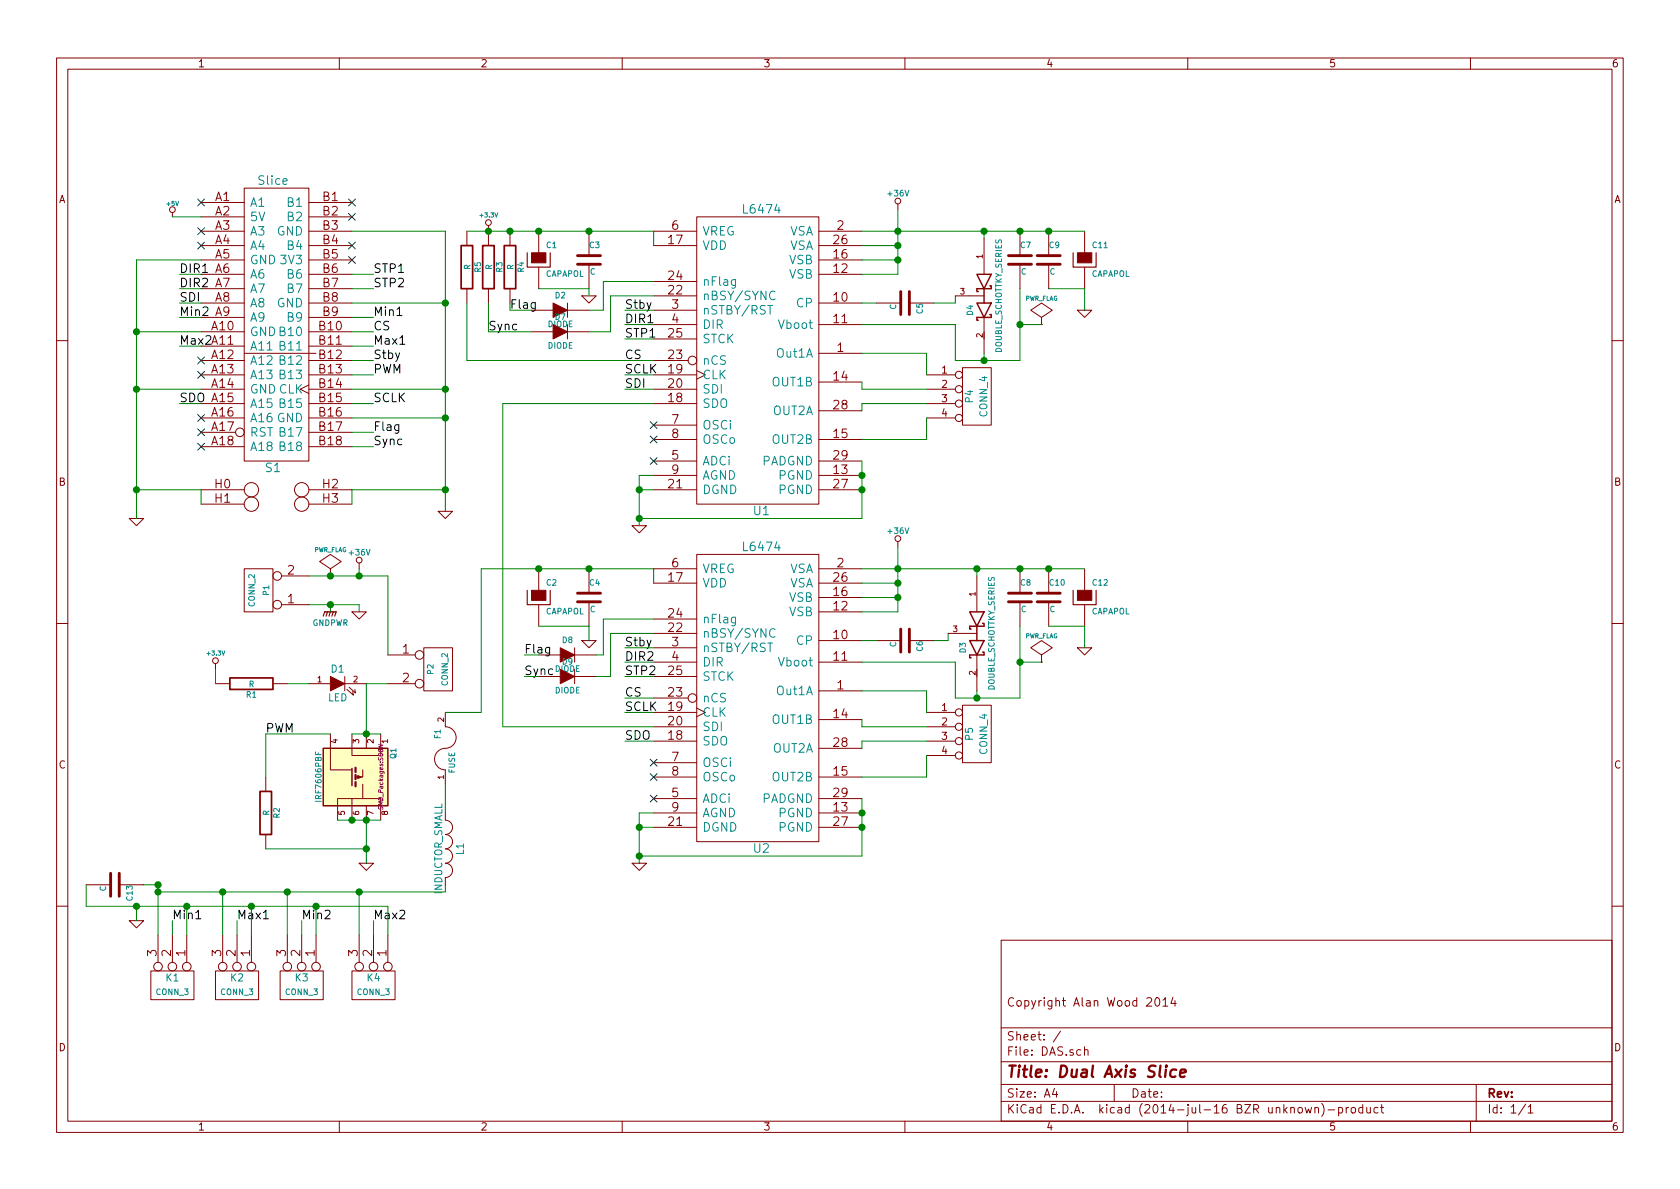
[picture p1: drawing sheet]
EESchema Schematic File Version 2
LIBS:power
LIBS:device
LIBS:transistors
LIBS:conn
LIBS:linear
LIBS:regul
LIBS:74xx
LIBS:cmos4000
LIBS:adc-dac
LIBS:memory
LIBS:xilinx
LIBS:special
LIBS:microcontrollers
LIBS:dsp
LIBS:microchip
LIBS:analog_switches
LIBS:motorola
LIBS:texas
LIBS:intel
LIBS:audio
LIBS:interface
LIBS:digital-audio
LIBS:philips
LIBS:display
LIBS:cypress
LIBS:siliconi
LIBS:opto
LIBS:atmel
LIBS:contrib
LIBS:valves
LIBS:folknology
LIBS:DAS-cache
EELAYER 24 0
EELAYER END
$Descr A4 11693 8268
encoding utf-8
Sheet 1 1
Title "Dual Axis Slice"
Date ""
Rev ""
Comp ""
Comment1 "Copyright Alan Wood 2014"
Comment2 ""
Comment3 ""
Comment4 ""
$EndDescr
$Comp
L L6474 U1
U 1 1
P 5300 2550
F 0 "U1" H 5300 1550 60  0000 C CNN
F 1 "L6474" H 5300 3650 60  0000 C CNN
F 2 "Folknology:HTSSOP28" H 5300 2550 60  0001 C CNN
F 3 "" H 5300 2550 60  0000 C CNN
	1    5300 2550
	1    0    0    -1  
$EndComp
$Comp
L L6474 U2
U 1 1
P 5300 4900
F 0 "U2" H 5300 3900 60  0000 C CNN
F 1 "L6474" H 5300 6000 60  0000 C CNN
F 2 "Folknology:HTSSOP28" H 5300 4900 60  0001 C CNN
F 3 "" H 5300 4900 60  0000 C CNN
	1    5300 4900
	1    0    0    -1  
$EndComp
$Comp
L Slice S1
U 1 1
P 1900 2450
F 0 "S1" H 1900 1650 60  0000 C CNN
F 1 "Slice" H 1900 3650 60  0000 C CNN
F 2 "Folknology:SLICE-Board" H 1900 2450 60  0001 C CNN
F 3 "" H 1900 2450 60  0000 C CNN
	1    1900 2450
	1    0    0    -1  
$EndComp
Text Label 4350 2250 0    60   ~ 0
DIR1
Text Label 4350 2350 0    60   ~ 0
STP1
Text Label 4350 2500 0    60   ~ 0
CS
Text Label 4350 2600 0    60   ~ 0
SCLK
Text Label 4350 2700 0    60   ~ 0
SDI
Text Label 4350 4600 0    60   ~ 0
DIR2
Text Label 4350 4700 0    60   ~ 0
STP2
Text Label 4350 4850 0    60   ~ 0
CS
Text Label 4350 4950 0    60   ~ 0
SCLK
$Comp
L GND #PWR01
U 1 1
P 4450 3650
F 0 "#PWR01" H 4450 3650 30  0001 C CNN
F 1 "GND" H 4450 3580 30  0001 C CNN
F 2 "" H 4450 3650 60  0000 C CNN
F 3 "" H 4450 3650 60  0000 C CNN
	1    4450 3650
	1    0    0    -1  
$EndComp
$Comp
L GND #PWR02
U 1 1
P 4450 6000
F 0 "#PWR02" H 4450 6000 30  0001 C CNN
F 1 "GND" H 4450 5930 30  0001 C CNN
F 2 "" H 4450 6000 60  0000 C CNN
F 3 "" H 4450 6000 60  0000 C CNN
	1    4450 6000
	1    0    0    -1  
$EndComp
$Comp
L CONN_4 P4
U 1 1
P 6800 2750
F 0 "P4" V 6750 2750 50  0000 C CNN
F 1 "CONN_4" V 6850 2750 50  0000 C CNN
F 2 "Pin_Headers:Pin_Header_Angled_1x04" H 6800 2750 60  0001 C CNN
F 3 "" H 6800 2750 60  0000 C CNN
	1    6800 2750
	1    0    0    -1  
$EndComp
$Comp
L CONN_4 P5
U 1 1
P 6800 5100
F 0 "P5" V 6750 5100 50  0000 C CNN
F 1 "CONN_4" V 6850 5100 50  0000 C CNN
F 2 "Pin_Headers:Pin_Header_Angled_1x04" H 6800 5100 60  0001 C CNN
F 3 "" H 6800 5100 60  0000 C CNN
	1    6800 5100
	1    0    0    -1  
$EndComp
$Comp
L +36V #PWR03
U 1 1
P 6250 1450
F 0 "#PWR03" H 6250 1420 30  0001 C CNN
F 1 "+36V" H 6250 1560 40  0000 C CNN
F 2 "" H 6250 1450 60  0000 C CNN
F 3 "" H 6250 1450 60  0000 C CNN
	1    6250 1450
	1    0    0    -1  
$EndComp
$Comp
L +36V #PWR04
U 1 1
P 6250 3800
F 0 "#PWR04" H 6250 3770 30  0001 C CNN
F 1 "+36V" H 6250 3910 40  0000 C CNN
F 2 "" H 6250 3800 60  0000 C CNN
F 3 "" H 6250 3800 60  0000 C CNN
	1    6250 3800
	1    0    0    -1  
$EndComp
Text Label 4350 5150 0    60   ~ 0
SDO
$Comp
L C C9
U 1 1
P 7300 1800
F 0 "C9" H 7300 1900 40  0000 L CNN
F 1 "C" H 7306 1715 40  0000 L CNN
F 2 "Capacitors_SMD:c_0603" H 7338 1650 30  0001 C CNN
F 3 "" H 7300 1800 60  0000 C CNN
	1    7300 1800
	1    0    0    -1  
$EndComp
$Comp
L C C10
U 1 1
P 7300 4150
F 0 "C10" H 7300 4250 40  0000 L CNN
F 1 "C" H 7306 4065 40  0000 L CNN
F 2 "Capacitors_SMD:c_0603" H 7338 4000 30  0001 C CNN
F 3 "" H 7300 4150 60  0000 C CNN
	1    7300 4150
	1    0    0    -1  
$EndComp
$Comp
L C C7
U 1 1
P 7100 1800
F 0 "C7" H 7100 1900 40  0000 L CNN
F 1 "C" H 7106 1715 40  0000 L CNN
F 2 "Capacitors_SMD:c_0603" H 7138 1650 30  0001 C CNN
F 3 "" H 7100 1800 60  0000 C CNN
	1    7100 1800
	1    0    0    -1  
$EndComp
$Comp
L C C3
U 1 1
P 4100 1800
F 0 "C3" H 4100 1900 40  0000 L CNN
F 1 "C" H 4106 1715 40  0000 L CNN
F 2 "Capacitors_SMD:c_0603" H 4138 1650 30  0001 C CNN
F 3 "" H 4100 1800 60  0000 C CNN
	1    4100 1800
	1    0    0    -1  
$EndComp
$Comp
L C C8
U 1 1
P 7100 4150
F 0 "C8" H 7100 4250 40  0000 L CNN
F 1 "C" H 7106 4065 40  0000 L CNN
F 2 "Capacitors_SMD:c_0603" H 7138 4000 30  0001 C CNN
F 3 "" H 7100 4150 60  0000 C CNN
	1    7100 4150
	1    0    0    -1  
$EndComp
$Comp
L C C6
U 1 1
P 6300 4450
F 0 "C6" H 6300 4550 40  0000 L CNN
F 1 "C" H 6306 4365 40  0000 L CNN
F 2 "Capacitors_SMD:c_0603" H 6338 4300 30  0001 C CNN
F 3 "" H 6300 4450 60  0000 C CNN
	1    6300 4450
	0    1    1    0   
$EndComp
$Comp
L C C5
U 1 1
P 6300 2100
F 0 "C5" H 6300 2200 40  0000 L CNN
F 1 "C" H 6306 2015 40  0000 L CNN
F 2 "Capacitors_SMD:c_0603" H 6338 1950 30  0001 C CNN
F 3 "" H 6300 2100 60  0000 C CNN
	1    6300 2100
	0    1    1    0   
$EndComp
$Comp
L C C4
U 1 1
P 4100 4150
F 0 "C4" H 4100 4250 40  0000 L CNN
F 1 "C" H 4106 4065 40  0000 L CNN
F 2 "Capacitors_SMD:c_0603" H 4138 4000 30  0001 C CNN
F 3 "" H 4100 4150 60  0000 C CNN
	1    4100 4150
	1    0    0    -1  
$EndComp
$Comp
L CAPAPOL C11
U 1 1
P 7550 1800
F 0 "C11" H 7600 1900 40  0000 L CNN
F 1 "CAPAPOL" H 7600 1700 40  0000 L CNN
F 2 "Capacitors_SMD:c_elec_5x5.8" H 7650 1650 30  0001 C CNN
F 3 "" H 7550 1800 300 0000 C CNN
	1    7550 1800
	1    0    0    -1  
$EndComp
$Comp
L CAPAPOL C12
U 1 1
P 7550 4150
F 0 "C12" H 7600 4250 40  0000 L CNN
F 1 "CAPAPOL" H 7600 4050 40  0000 L CNN
F 2 "Capacitors_SMD:c_elec_5x5.8" H 7650 4000 30  0001 C CNN
F 3 "" H 7550 4150 300 0000 C CNN
	1    7550 4150
	1    0    0    -1  
$EndComp
$Comp
L GND #PWR05
U 1 1
P 7550 2150
F 0 "#PWR05" H 7550 2150 30  0001 C CNN
F 1 "GND" H 7550 2080 30  0001 C CNN
F 2 "" H 7550 2150 60  0000 C CNN
F 3 "" H 7550 2150 60  0000 C CNN
	1    7550 2150
	1    0    0    -1  
$EndComp
$Comp
L GND #PWR06
U 1 1
P 4100 2050
F 0 "#PWR06" H 4100 2050 30  0001 C CNN
F 1 "GND" H 4100 1980 30  0001 C CNN
F 2 "" H 4100 2050 60  0000 C CNN
F 3 "" H 4100 2050 60  0000 C CNN
	1    4100 2050
	1    0    0    -1  
$EndComp
$Comp
L GND #PWR07
U 1 1
P 7550 4500
F 0 "#PWR07" H 7550 4500 30  0001 C CNN
F 1 "GND" H 7550 4430 30  0001 C CNN
F 2 "" H 7550 4500 60  0000 C CNN
F 3 "" H 7550 4500 60  0000 C CNN
	1    7550 4500
	1    0    0    -1  
$EndComp
$Comp
L GND #PWR08
U 1 1
P 4100 4450
F 0 "#PWR08" H 4100 4450 30  0001 C CNN
F 1 "GND" H 4100 4380 30  0001 C CNN
F 2 "" H 4100 4450 60  0000 C CNN
F 3 "" H 4100 4450 60  0000 C CNN
	1    4100 4450
	1    0    0    -1  
$EndComp
$Comp
L CONN_2 P1
U 1 1
P 1800 4100
F 0 "P1" V 1750 4100 40  0000 C CNN
F 1 "CONN_2" V 1850 4100 40  0000 C CNN
F 2 "Sockets_WAGO734:WAGO_734_2pin_Straight" H 1800 4100 60  0001 C CNN
F 3 "" H 1800 4100 60  0000 C CNN
	1    1800 4100
	-1   0    0    1   
$EndComp
$Comp
L PWR_FLAG #FLG09
U 1 1
P 2300 4000
F 0 "#FLG09" H 2300 4095 30  0001 C CNN
F 1 "PWR_FLAG" H 2300 4180 30  0000 C CNN
F 2 "" H 2300 4000 60  0000 C CNN
F 3 "" H 2300 4000 60  0000 C CNN
	1    2300 4000
	1    0    0    -1  
$EndComp
$Comp
L GNDPWR #PWR010
U 1 1
P 2300 4250
F 0 "#PWR010" H 2300 4300 40  0001 C CNN
F 1 "GNDPWR" H 2300 4170 40  0000 C CNN
F 2 "" H 2300 4250 60  0000 C CNN
F 3 "" H 2300 4250 60  0000 C CNN
	1    2300 4250
	1    0    0    -1  
$EndComp
$Comp
L GND #PWR011
U 1 1
P 2500 4250
F 0 "#PWR011" H 2500 4250 30  0001 C CNN
F 1 "GND" H 2500 4180 30  0001 C CNN
F 2 "" H 2500 4250 60  0000 C CNN
F 3 "" H 2500 4250 60  0000 C CNN
	1    2500 4250
	1    0    0    -1  
$EndComp
$Comp
L +36V #PWR012
U 1 1
P 2500 3950
F 0 "#PWR012" H 2500 3920 30  0001 C CNN
F 1 "+36V" H 2500 4060 40  0000 C CNN
F 2 "" H 2500 3950 60  0000 C CNN
F 3 "" H 2500 3950 60  0000 C CNN
	1    2500 3950
	1    0    0    -1  
$EndComp
$Comp
L CAPAPOL C1
U 1 1
P 3750 1800
F 0 "C1" H 3800 1900 40  0000 L CNN
F 1 "CAPAPOL" H 3800 1700 40  0000 L CNN
F 2 "Capacitors_Tantalum_SMD:TantalC_SizeA_EIA-3216_Reflow" H 3850 1650 30  0001 C CNN
F 3 "" H 3750 1800 300 0000 C CNN
	1    3750 1800
	1    0    0    -1  
$EndComp
$Comp
L CAPAPOL C2
U 1 1
P 3750 4150
F 0 "C2" H 3800 4250 40  0000 L CNN
F 1 "CAPAPOL" H 3800 4050 40  0000 L CNN
F 2 "Capacitors_Tantalum_SMD:TantalC_SizeA_EIA-3216_Reflow" H 3850 4000 30  0001 C CNN
F 3 "" H 3750 4150 300 0000 C CNN
	1    3750 4150
	1    0    0    -1  
$EndComp
Text Label 2600 2500 0    60   ~ 0
Stby
Text Label 2600 3000 0    60   ~ 0
Flag
Text Label 2600 3100 0    60   ~ 0
Sync
Text Label 1250 2100 0    60   ~ 0
SDI
Text Label 1250 2800 0    60   ~ 0
SDO
Text Label 2600 2800 0    60   ~ 0
SCLK
Text Label 2600 2300 0    60   ~ 0
CS
Text Label 2600 1900 0    60   ~ 0
STP1
Text Label 2600 2000 0    60   ~ 0
STP2
Text Label 1250 1900 0    60   ~ 0
DIR1
Text Label 1250 2000 0    60   ~ 0
DIR2
Text Label 2600 2200 0    60   ~ 0
Min1
Text Label 2600 2400 0    60   ~ 0
Max1
Text Label 1250 2200 0    60   ~ 0
Min2
Text Label 1250 2400 0    60   ~ 0
Max2
$Comp
L +5V #PWR013
U 1 1
P 1200 1500
F 0 "#PWR013" H 1200 1590 20  0001 C CNN
F 1 "+5V" H 1200 1590 30  0000 C CNN
F 2 "" H 1200 1500 60  0000 C CNN
F 3 "" H 1200 1500 60  0000 C CNN
	1    1200 1500
	1    0    0    -1  
$EndComp
NoConn ~ 1400 1400
NoConn ~ 1400 1600
NoConn ~ 1400 1700
NoConn ~ 2450 1400
NoConn ~ 2450 1500
NoConn ~ 2450 1700
NoConn ~ 1400 2500
NoConn ~ 1400 2600
NoConn ~ 1400 2900
NoConn ~ 1400 3100
NoConn ~ 1400 3000
NoConn ~ 4550 2950
NoConn ~ 4550 3050
NoConn ~ 4550 3200
NoConn ~ 4550 5300
NoConn ~ 4550 5400
NoConn ~ 4550 5550
$Comp
L GND #PWR014
U 1 1
P 3100 3550
F 0 "#PWR014" H 3100 3550 30  0001 C CNN
F 1 "GND" H 3100 3480 30  0001 C CNN
F 2 "" H 3100 3550 60  0000 C CNN
F 3 "" H 3100 3550 60  0000 C CNN
	1    3100 3550
	1    0    0    -1  
$EndComp
$Comp
L GND #PWR015
U 1 1
P 950 3600
F 0 "#PWR015" H 950 3600 30  0001 C CNN
F 1 "GND" H 950 3530 30  0001 C CNN
F 2 "" H 950 3600 60  0000 C CNN
F 3 "" H 950 3600 60  0000 C CNN
	1    950  3600
	1    0    0    -1  
$EndComp
$Comp
L PWR_FLAG #FLG016
U 1 1
P 7250 4600
F 0 "#FLG016" H 7250 4695 30  0001 C CNN
F 1 "PWR_FLAG" H 7250 4780 30  0000 C CNN
F 2 "" H 7250 4600 60  0000 C CNN
F 3 "" H 7250 4600 60  0000 C CNN
	1    7250 4600
	1    0    0    -1  
$EndComp
NoConn ~ 2450 1800
$Comp
L PWR_FLAG #FLG017
U 1 1
P 7250 2250
F 0 "#FLG017" H 7250 2345 30  0001 C CNN
F 1 "PWR_FLAG" H 7250 2430 30  0000 C CNN
F 2 "" H 7250 2250 60  0000 C CNN
F 3 "" H 7250 2250 60  0000 C CNN
	1    7250 2250
	1    0    0    -1  
$EndComp
$Comp
L DIODE D2
U 1 1
P 3900 2150
F 0 "D2" H 3900 2250 40  0000 C CNN
F 1 "DIODE" H 3900 2050 40  0000 C CNN
F 2 "Diodes_SMD:Diode-MiniMELF_Standard" H 3900 2150 60  0001 C CNN
F 3 "" H 3900 2150 60  0000 C CNN
	1    3900 2150
	1    0    0    -1  
$EndComp
$Comp
L DIODE D8
U 1 1
P 3950 4550
F 0 "D8" H 3950 4650 40  0000 C CNN
F 1 "DIODE" H 3950 4450 40  0000 C CNN
F 2 "Diodes_SMD:Diode-MiniMELF_Standard" H 3950 4550 60  0001 C CNN
F 3 "" H 3950 4550 60  0000 C CNN
	1    3950 4550
	1    0    0    -1  
$EndComp
Text Label 3650 4550 0    60   ~ 0
Flag
Text Label 3550 2150 0    60   ~ 0
Flag
$Comp
L R R4
U 1 1
P 3550 1850
F 0 "R4" V 3630 1850 40  0000 C CNN
F 1 "R" V 3557 1851 40  0000 C CNN
F 2 "Resistors_SMD:Resistor_SMD0805_ReflowWave" V 3480 1850 30  0001 C CNN
F 3 "" H 3550 1850 30  0000 C CNN
	1    3550 1850
	1    0    0    -1  
$EndComp
$Comp
L DIODE D7
U 1 1
P 3900 2300
F 0 "D7" H 3900 2400 40  0000 C CNN
F 1 "DIODE" H 3900 2200 40  0000 C CNN
F 2 "Diodes_SMD:Diode-MiniMELF_Standard" H 3900 2300 60  0001 C CNN
F 3 "" H 3900 2300 60  0000 C CNN
	1    3900 2300
	1    0    0    -1  
$EndComp
$Comp
L DIODE D9
U 1 1
P 3950 4700
F 0 "D9" H 3950 4800 40  0000 C CNN
F 1 "DIODE" H 3950 4600 40  0000 C CNN
F 2 "Diodes_SMD:Diode-MiniMELF_Standard" H 3950 4700 60  0001 C CNN
F 3 "" H 3950 4700 60  0000 C CNN
	1    3950 4700
	1    0    0    -1  
$EndComp
Text Label 3650 4700 0    60   ~ 0
Sync
Text Label 3400 2300 0    60   ~ 0
Sync
$Comp
L R R3
U 1 1
P 3400 1850
F 0 "R3" V 3480 1850 40  0000 C CNN
F 1 "R" V 3407 1851 40  0000 C CNN
F 2 "Resistors_SMD:Resistor_SMD0805_ReflowWave" V 3330 1850 30  0001 C CNN
F 3 "" H 3400 1850 30  0000 C CNN
	1    3400 1850
	1    0    0    -1  
$EndComp
Text Label 4350 4500 0    60   ~ 0
Stby
Text Label 4350 2150 0    60   ~ 0
Stby
$Comp
L LED D1
U 1 1
P 2350 4750
F 0 "D1" H 2350 4850 50  0000 C CNN
F 1 "LED" H 2350 4650 50  0000 C CNN
F 2 "LEDs:LED-0805" H 2350 4750 60  0001 C CNN
F 3 "" H 2350 4750 60  0000 C CNN
	1    2350 4750
	1    0    0    -1  
$EndComp
$Comp
L R R1
U 1 1
P 1750 4750
F 0 "R1" V 1830 4750 40  0000 C CNN
F 1 "R" V 1757 4751 40  0000 C CNN
F 2 "Resistors_SMD:Resistor_SMD0805_ReflowWave" V 1680 4750 30  0001 C CNN
F 3 "" H 1750 4750 30  0000 C CNN
	1    1750 4750
	0    1    1    0   
$EndComp
Text Label 2600 2600 0    60   ~ 0
PWM
$Comp
L R R2
U 1 1
P 1850 5650
F 0 "R2" V 1930 5650 40  0000 C CNN
F 1 "R" V 1857 5651 40  0000 C CNN
F 2 "Resistors_SMD:Resistor_SMD0805_ReflowWave" V 1780 5650 30  0001 C CNN
F 3 "" H 1850 5650 30  0000 C CNN
	1    1850 5650
	1    0    0    -1  
$EndComp
Text Label 1850 5100 0    60   ~ 0
PWM
$Comp
L CONN_2 P2
U 1 1
P 3050 4650
F 0 "P2" V 3000 4650 40  0000 C CNN
F 1 "CONN_2" V 3100 4650 40  0000 C CNN
F 2 "Pin_Headers:Pin_Header_Angled_1x02" H 3050 4650 60  0001 C CNN
F 3 "" H 3050 4650 60  0000 C CNN
	1    3050 4650
	1    0    0    -1  
$EndComp
$Comp
L GND #PWR018
U 1 1
P 2550 6000
F 0 "#PWR018" H 2550 6000 30  0001 C CNN
F 1 "GND" H 2550 5930 30  0001 C CNN
F 2 "" H 2550 6000 60  0000 C CNN
F 3 "" H 2550 6000 60  0000 C CNN
	1    2550 6000
	1    0    0    -1  
$EndComp
$Comp
L IRF7606PBF Q1
U 1 1
P 2450 5400
F 0 "Q1" H 2285 5685 40  0000 C CNN
F 1 "IRF7606PBF" H 2450 5165 40  0000 C CNN
F 2 "SMD_Packages:SO8N" H 2450 5600 30  0000 C CIN
F 3 "" V 2450 5400 60  0000 C CNN
	1    2450 5400
	0    1    1    0   
$EndComp
$Comp
L CONN_3 K1
U 1 1
P 1200 6850
F 0 "K1" V 1150 6850 50  0000 C CNN
F 1 "CONN_3" V 1250 6850 40  0000 C CNN
F 2 "Connect:SIL-3" H 1200 6850 60  0001 C CNN
F 3 "" H 1200 6850 60  0000 C CNN
	1    1200 6850
	0    1    1    0   
$EndComp
$Comp
L CONN_3 K2
U 1 1
P 1650 6850
F 0 "K2" V 1600 6850 50  0000 C CNN
F 1 "CONN_3" V 1700 6850 40  0000 C CNN
F 2 "Connect:SIL-3" H 1650 6850 60  0001 C CNN
F 3 "" H 1650 6850 60  0000 C CNN
	1    1650 6850
	0    1    1    0   
$EndComp
$Comp
L CONN_3 K3
U 1 1
P 2100 6850
F 0 "K3" V 2050 6850 50  0000 C CNN
F 1 "CONN_3" V 2150 6850 40  0000 C CNN
F 2 "Connect:SIL-3" H 2100 6850 60  0001 C CNN
F 3 "" H 2100 6850 60  0000 C CNN
	1    2100 6850
	0    1    1    0   
$EndComp
$Comp
L CONN_3 K4
U 1 1
P 2600 6850
F 0 "K4" V 2550 6850 50  0000 C CNN
F 1 "CONN_3" V 2650 6850 40  0000 C CNN
F 2 "Connect:SIL-3" H 2600 6850 60  0001 C CNN
F 3 "" H 2600 6850 60  0000 C CNN
	1    2600 6850
	0    1    1    0   
$EndComp
Text Label 1200 6400 0    60   ~ 0
Min1
Text Label 1650 6400 0    60   ~ 0
Max1
Text Label 2100 6400 0    60   ~ 0
Min2
Text Label 2600 6400 0    60   ~ 0
Max2
$Comp
L GND #PWR019
U 1 1
P 950 6400
F 0 "#PWR019" H 950 6400 30  0001 C CNN
F 1 "GND" H 950 6330 30  0001 C CNN
F 2 "" H 950 6400 60  0000 C CNN
F 3 "" H 950 6400 60  0000 C CNN
	1    950  6400
	1    0    0    -1  
$EndComp
$Comp
L +3.3V #PWR020
U 1 1
P 3400 1600
F 0 "#PWR020" H 3400 1560 30  0001 C CNN
F 1 "+3.3V" H 3400 1710 30  0000 C CNN
F 2 "" H 3400 1600 60  0000 C CNN
F 3 "" H 3400 1600 60  0000 C CNN
	1    3400 1600
	1    0    0    -1  
$EndComp
$Comp
L +3.3V #PWR021
U 1 1
P 1500 4650
F 0 "#PWR021" H 1500 4610 30  0001 C CNN
F 1 "+3.3V" H 1500 4760 30  0000 C CNN
F 2 "" H 1500 4650 60  0000 C CNN
F 3 "" H 1500 4650 60  0000 C CNN
	1    1500 4650
	1    0    0    -1  
$EndComp
$Comp
L FUSE F1
U 1 1
P 3100 5200
F 0 "F1" H 3200 5250 40  0000 C CNN
F 1 "FUSE" H 3000 5150 40  0000 C CNN
F 2 "Resistors_SMD:Resistor_SMD1210_ReflowWave" H 3100 5200 60  0001 C CNN
F 3 "" H 3100 5200 60  0000 C CNN
	1    3100 5200
	0    -1   -1   0   
$EndComp
$Comp
L C C13
U 1 1
P 800 6150
F 0 "C13" H 800 6250 40  0000 L CNN
F 1 "C" H 806 6065 40  0000 L CNN
F 2 "Capacitors_SMD:c_0603" H 838 6000 30  0001 C CNN
F 3 "" H 800 6150 60  0000 C CNN
	1    800  6150
	0    1    1    0   
$EndComp
$Comp
L INDUCTOR_SMALL L1
U 1 1
P 3100 5900
F 0 "L1" H 3100 6000 50  0000 C CNN
F 1 "INDUCTOR_SMALL" H 3100 5850 50  0000 C CNN
F 2 "Resistors_SMD:Resistor_SMD1210_ReflowWave" H 3100 5900 60  0001 C CNN
F 3 "" H 3100 5900 60  0000 C CNN
	1    3100 5900
	0    1    1    0   
$EndComp
Wire Wire Line
	4550 2800 3500 2800
Wire Wire Line
	3500 2800 3500 5050
Wire Wire Line
	3500 5050 4550 5050
Wire Wire Line
	4200 1950 4550 1950
Wire Wire Line
	4250 2050 4550 2050
Wire Wire Line
	4550 2250 4350 2250
Wire Wire Line
	4550 2350 4350 2350
Wire Wire Line
	3250 2500 4550 2500
Wire Wire Line
	4550 2600 4350 2600
Wire Wire Line
	4550 2700 4350 2700
Wire Wire Line
	4200 4300 4550 4300
Wire Wire Line
	4250 4400 4550 4400
Wire Wire Line
	4550 4600 4350 4600
Wire Wire Line
	4550 4700 4350 4700
Wire Wire Line
	4550 4850 4350 4850
Wire Wire Line
	4550 4950 4350 4950
Wire Wire Line
	6000 3200 6000 3600
Wire Wire Line
	6000 3600 4450 3600
Wire Wire Line
	4450 3300 4450 3650
Wire Wire Line
	4550 3300 4450 3300
Connection ~ 4450 3600
Wire Wire Line
	4550 3400 4450 3400
Connection ~ 4450 3400
Wire Wire Line
	6000 5550 6000 5950
Wire Wire Line
	6000 5950 4450 5950
Wire Wire Line
	4450 5650 4450 6000
Wire Wire Line
	4550 5650 4450 5650
Connection ~ 4450 5950
Wire Wire Line
	4550 5750 4450 5750
Connection ~ 4450 5750
Wire Wire Line
	6000 2450 6450 2450
Wire Wire Line
	6450 2450 6450 2600
Wire Wire Line
	6000 3050 6450 3050
Wire Wire Line
	6450 3050 6450 2900
Wire Wire Line
	6000 2850 6000 2800
Wire Wire Line
	6000 2800 6450 2800
Wire Wire Line
	6000 2650 6000 2700
Wire Wire Line
	6000 2700 6450 2700
Wire Wire Line
	6000 4800 6450 4800
Wire Wire Line
	6450 4800 6450 4950
Wire Wire Line
	6000 5400 6450 5400
Wire Wire Line
	6450 5400 6450 5250
Wire Wire Line
	6000 5200 6000 5150
Wire Wire Line
	6000 5150 6450 5150
Wire Wire Line
	6000 5000 6000 5050
Wire Wire Line
	6000 5050 6450 5050
Wire Wire Line
	6250 1900 6000 1900
Wire Wire Line
	6250 1450 6250 1900
Wire Wire Line
	6000 1800 6250 1800
Connection ~ 6250 1800
Wire Wire Line
	6000 1700 6250 1700
Connection ~ 6250 1700
Wire Wire Line
	6000 1600 7550 1600
Connection ~ 6250 1600
Wire Wire Line
	6250 4250 6000 4250
Wire Wire Line
	6250 3800 6250 4250
Wire Wire Line
	6000 4150 6250 4150
Connection ~ 6250 4150
Wire Wire Line
	6000 4050 6250 4050
Connection ~ 6250 4050
Wire Wire Line
	6000 3950 7550 3950
Connection ~ 6250 3950
Wire Wire Line
	4550 5150 4350 5150
Wire Wire Line
	4550 3950 4550 4050
Wire Wire Line
	3350 3950 4550 3950
Wire Wire Line
	4550 1600 4550 1700
Wire Wire Line
	3250 1600 4550 1600
Wire Wire Line
	6100 4450 6000 4450
Wire Wire Line
	7100 4850 7100 4350
Wire Wire Line
	6600 4450 6500 4450
Wire Wire Line
	7550 4350 7300 4350
Connection ~ 7300 1600
Wire Wire Line
	7300 2000 7550 2000
Wire Wire Line
	7100 2500 7100 2000
Wire Wire Line
	6000 2100 6100 2100
Wire Wire Line
	6650 2100 6500 2100
Wire Wire Line
	7550 2000 7550 2150
Wire Wire Line
	7550 4350 7550 4500
Wire Wire Line
	4100 2000 4100 2050
Wire Wire Line
	2150 4000 2700 4000
Wire Wire Line
	2150 4200 2500 4200
Wire Wire Line
	2300 4200 2300 4250
Wire Wire Line
	2500 4000 2500 3950
Connection ~ 2300 4000
Wire Wire Line
	2500 4200 2500 4250
Connection ~ 2300 4200
Connection ~ 4100 3950
Wire Wire Line
	3750 4350 4100 4350
Wire Wire Line
	4100 4350 4100 4450
Connection ~ 4100 1600
Wire Wire Line
	3750 2000 4100 2000
Wire Wire Line
	2450 2500 2600 2500
Wire Wire Line
	2450 3000 2600 3000
Wire Wire Line
	2450 2300 2600 2300
Wire Wire Line
	2450 2800 2600 2800
Wire Wire Line
	1400 2100 1250 2100
Wire Wire Line
	1400 2800 1250 2800
Wire Wire Line
	2450 1900 2600 1900
Wire Wire Line
	2450 2000 2600 2000
Wire Wire Line
	1400 1900 1250 1900
Wire Wire Line
	1400 2000 1250 2000
Wire Wire Line
	2450 2200 2600 2200
Wire Wire Line
	2450 2400 2600 2400
Wire Wire Line
	1400 2200 1250 2200
Wire Wire Line
	1400 2400 1250 2400
Wire Wire Line
	1200 1500 1400 1500
Wire Wire Line
	2450 2100 3100 2100
Wire Wire Line
	3100 1600 3100 3550
Wire Wire Line
	2450 2700 3100 2700
Connection ~ 3100 2700
Wire Wire Line
	2450 2900 3100 2900
Connection ~ 3100 2900
Wire Wire Line
	2450 1600 3100 1600
Connection ~ 3100 2100
Wire Wire Line
	1400 1800 950  1800
Wire Wire Line
	950  1800 950  3600
Wire Wire Line
	1400 2300 950  2300
Connection ~ 950  2300
Wire Wire Line
	1400 2700 950  2700
Connection ~ 950  2700
Wire Wire Line
	2450 3100 2600 3100
Connection ~ 7100 1600
Connection ~ 7300 3950
Connection ~ 7100 3950
Connection ~ 7100 4600
Wire Wire Line
	2450 3400 3100 3400
Connection ~ 3100 3400
Wire Wire Line
	2450 3500 2450 3400
Wire Wire Line
	1400 3500 1400 3400
Wire Wire Line
	1400 3400 950  3400
Connection ~ 950  3400
Connection ~ 6000 3400
Connection ~ 6000 5750
Connection ~ 6000 3300
Connection ~ 6000 5650
Wire Wire Line
	4150 4550 4200 4550
Wire Wire Line
	4200 4550 4200 4300
Wire Wire Line
	3750 4550 3650 4550
Wire Wire Line
	4100 2150 4200 2150
Wire Wire Line
	4200 2150 4200 1950
Wire Wire Line
	3700 2150 3550 2150
Connection ~ 3750 1600
Wire Wire Line
	3550 2150 3550 2100
Wire Wire Line
	4550 4500 4350 4500
Wire Wire Line
	4350 2150 4550 2150
Wire Wire Line
	4100 2300 4250 2300
Wire Wire Line
	4250 2300 4250 2050
Wire Wire Line
	3700 2300 3400 2300
Wire Wire Line
	4150 4700 4250 4700
Wire Wire Line
	4250 4700 4250 4400
Wire Wire Line
	3750 4700 3650 4700
Connection ~ 3550 1600
Wire Wire Line
	3400 2300 3400 2100
Wire Wire Line
	2000 4750 2150 4750
Wire Wire Line
	2450 2600 2600 2600
Wire Wire Line
	1500 4750 1500 4650
Wire Wire Line
	1850 5900 2550 5900
Wire Wire Line
	2550 5700 2550 6000
Wire Wire Line
	1850 5100 1850 5400
Wire Wire Line
	2550 4750 2550 5100
Wire Wire Line
	2700 4750 2550 4750
Wire Wire Line
	2700 4000 2700 4550
Connection ~ 2500 4000
Connection ~ 2550 5900
Wire Wire Line
	2300 5100 1850 5100
Wire Wire Line
	2450 5100 2650 5100
Connection ~ 2550 5100
Wire Wire Line
	2350 5700 2650 5700
Connection ~ 2450 5700
Connection ~ 2550 5700
Wire Wire Line
	1200 6400 1200 6500
Wire Wire Line
	1650 6400 1650 6500
Wire Wire Line
	2100 6400 2100 6500
Wire Wire Line
	2600 6400 2600 6500
Wire Wire Line
	1100 6150 1100 6500
Wire Wire Line
	1300 6300 1300 6500
Wire Wire Line
	1550 6500 1550 6200
Connection ~ 1550 6200
Wire Wire Line
	1750 6300 1750 6500
Connection ~ 1750 6300
Wire Wire Line
	2000 6200 2000 6500
Connection ~ 2000 6200
Wire Wire Line
	2200 6300 2200 6500
Connection ~ 2200 6300
Connection ~ 1100 6200
Wire Wire Line
	950  6300 950  6400
Connection ~ 1300 6300
Wire Wire Line
	6650 2500 7100 2500
Wire Wire Line
	6000 2250 6650 2250
Wire Wire Line
	6650 2250 6650 2500
Connection ~ 6850 2500
Wire Wire Line
	6850 1600 6850 1650
Connection ~ 6850 1600
Wire Wire Line
	7100 2250 7250 2250
Connection ~ 7100 2250
Wire Wire Line
	6000 4600 6650 4600
Wire Wire Line
	6650 4600 6650 4850
Wire Wire Line
	6650 4850 7100 4850
Connection ~ 6800 4850
Wire Wire Line
	7250 4600 7100 4600
Wire Wire Line
	6800 4000 6800 3950
Connection ~ 6800 3950
Connection ~ 1100 6150
Wire Wire Line
	600  6300 600  6150
Connection ~ 950  6300
Wire Wire Line
	3100 5450 3100 5650
Wire Wire Line
	1000 6150 1100 6150
Wire Wire Line
	1100 6200 3100 6200
Wire Wire Line
	3100 6200 3100 6150
Wire Wire Line
	3100 4950 3350 4950
Wire Wire Line
	3350 4950 3350 3950
Connection ~ 3750 3950
Wire Wire Line
	2500 6500 2500 6200
Connection ~ 2500 6200
Wire Wire Line
	2700 6300 2700 6500
Wire Wire Line
	600  6300 2700 6300
$Comp
L R R5
U 1 1
P 3250 1850
F 0 "R5" V 3330 1850 40  0000 C CNN
F 1 "R" V 3257 1851 40  0000 C CNN
F 2 "Resistors_SMD:Resistor_SMD0805_ReflowWave" V 3180 1850 30  0001 C CNN
F 3 "" H 3250 1850 30  0000 C CNN
	1    3250 1850
	1    0    0    -1  
$EndComp
Connection ~ 3400 1600
Wire Wire Line
	3250 2500 3250 2100
Wire Wire Line
	6650 2050 6650 2100
Wire Wire Line
	6850 2450 6850 2500
Wire Wire Line
	6600 4400 6600 4450
Wire Wire Line
	6800 4800 6800 4850
$Comp
L DOUBLE_SCHOTTKY_SERIES D4
U 1 1
P 6850 2050
F 0 "D4" H 6950 1950 40  0000 C CNN
F 1 "DOUBLE_SCHOTTKY_SERIES" H 6850 2150 40  0000 C CNN
F 2 "Diodes_SMD:Diode_SOT23" H 6850 2050 60  0001 C CNN
F 3 "" H 6850 2050 60  0000 C CNN
	1    6850 2050
	0    1    1    0   
$EndComp
$Comp
L DOUBLE_SCHOTTKY_SERIES D3
U 1 1
P 6800 4400
F 0 "D3" H 6900 4300 40  0000 C CNN
F 1 "DOUBLE_SCHOTTKY_SERIES" H 6800 4500 40  0000 C CNN
F 2 "Diodes_SMD:Diode_SOT23" H 6800 4400 60  0001 C CNN
F 3 "" H 6800 4400 60  0000 C CNN
	1    6800 4400
	0    1    1    0   
$EndComp
$EndSCHEMATC
